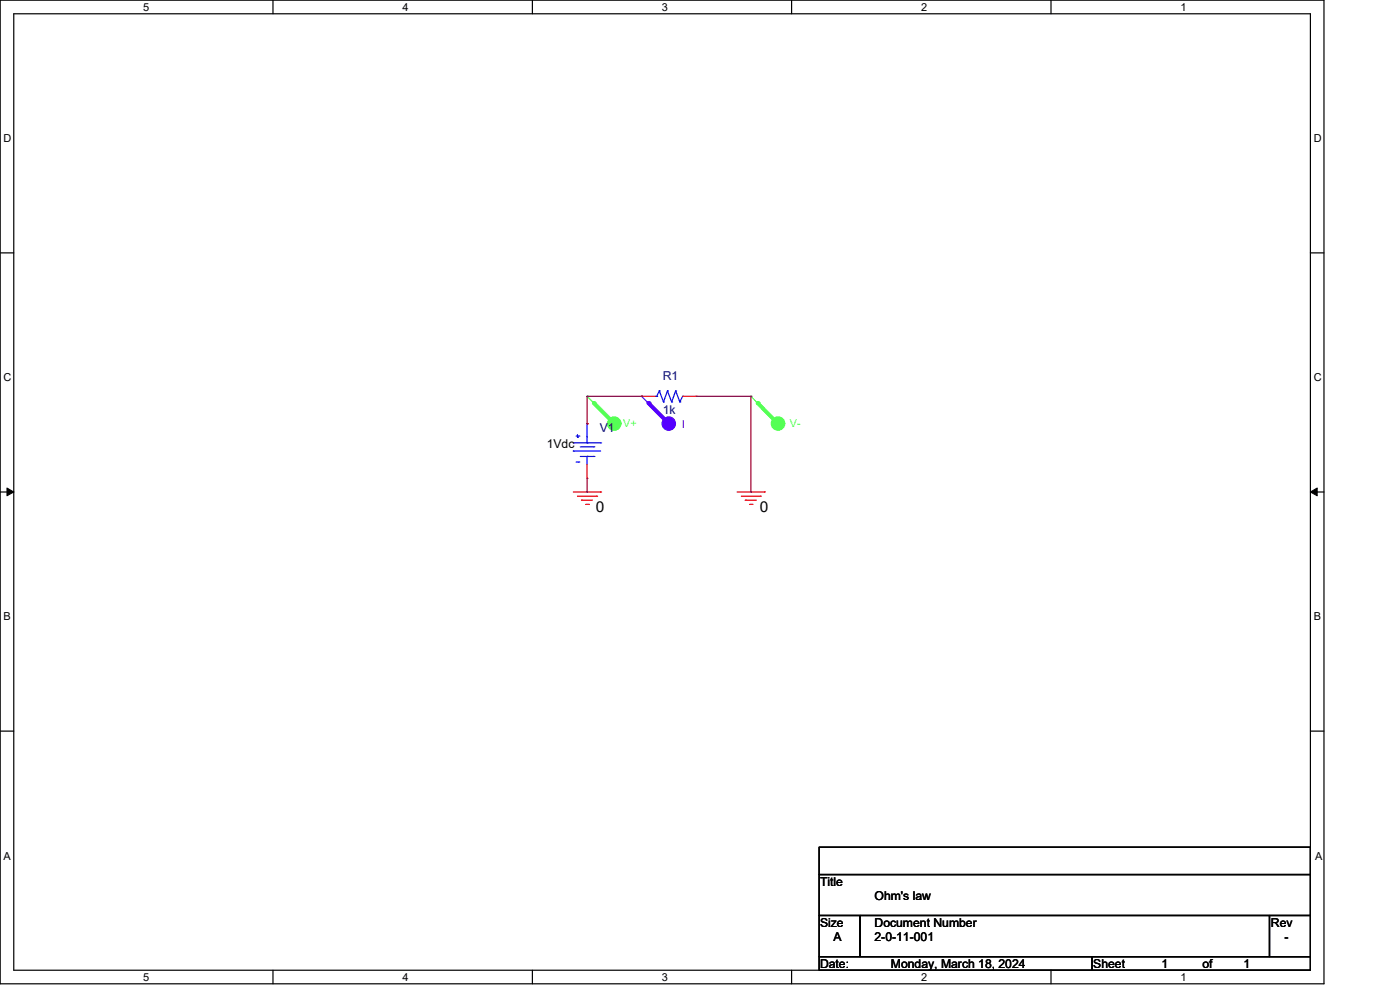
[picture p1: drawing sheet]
<svg xmlns="http://www.w3.org/2000/svg" width="297mm" height="210mm" viewBox="0 0 297 210" stroke-linecap="round" stroke-linejoin="round" font-family="sans-serif">
<g fill="none" stroke="#000" stroke-width=".25">
<path d="M0 0h280.6v208.4h-280.6zM2.9 2.9h274.8v202.6h-274.8zM57.8 0v2.9M112.8 0v2.9M167.8 0v2.9M222.7 0v2.9M0 53.6h2.9M277.7 53.6h2.9M0 104.2h2.9M277.7 104.2h2.9M0 154.9h2.9M277.7 154.9h2.9"/>
<path d="M173.6 179.4h104.1v5.8h-104.1zM173.6 185.2h104.1v8.7h-104.1zM173.6 193.9h8.7v8.7h-8.7zM182.3 193.9h86.7v8.7h-86.7zM269 193.9h8.7v8.7h-8.7zM57.8 205.5v2.9M112.8 205.5v2.9M167.8 205.5v2.9M173.6 202.6h57.8v2.9h-57.8zM222.7 205.5v2.9M231.4 202.6h46.3v2.9h-46.3z"/>
</g>
<path d="M1.5 103.4l1.4 .8-1.4 .8zM277.7 104.2l1.4-.8v1.6z" fill="#000" stroke="#000" stroke-width=".21"/>
<g fill="none" stroke="#f00" stroke-width=".25">
<path d="M121.5 104.2h5.8M122.4 105.1h4M123.2 105.9h.1M123.2 105.9h2.4M124.1 106.8h.6M124.7 106.8h.1M126.4 105.1h.1M127.3 104.2h.1M156.2 104.2h5.8M157.1 105.1h4M157.9 105.9h.1M157.9 105.9h2.4"/>
<path d="M158.8 106.8h.6M159.4 106.8h.1M161.1 105.1h.1M162 104.2h.1"/>
</g>
<circle cx="130.2" cy="89.7" r="1.43" fill="#5f5" stroke="#5f5" stroke-width=".25"/>
<path d="M124.4 83.9h.1M124.4 83.9l5.8 5.8" fill="none" stroke="#5f5" stroke-width=".25"/>
<path d="M125.8 85.4l4.4 4.3" fill="none" stroke="#5f5" stroke-width=".85"/>
<circle cx="125.8" cy="85.4" r=".42" fill="#5f5"/>
<circle cx="164.9" cy="89.7" r="1.43" fill="#5f5" stroke="#5f5" stroke-width=".25"/>
<path d="M159.1 83.9h.1M159.1 83.9l5.8 5.8" fill="none" stroke="#5f5" stroke-width=".25"/>
<path d="M160.6 85.4l4.3 4.3" fill="none" stroke="#5f5" stroke-width=".85"/>
<circle cx="160.6" cy="85.4" r=".42" fill="#5f5"/>
<circle cx="141.7" cy="89.7" r="1.42" fill="#50f" stroke="#50f" stroke-width=".25"/>
<path d="M136 83.9h.1M136 83.9l5.7 5.8" fill="none" stroke="#50f" stroke-width=".25"/>
<path d="M137.4 85.4l4.3 4.3" fill="none" stroke="#50f" stroke-width=".85"/>
<circle cx="137.4" cy="85.4" r=".42" fill="#50f"/>
<g fill="none" stroke="#00f" stroke-width=".25">
<path d="M121.5 95.5h.1M121.5 95.5h5.8M121.5 93.8h5.8M122.1 92.4h.6M122.1 97.9h.6M122.4 92.6h.1M122.4 92.1v.5M122.7 92.4h.1M122.7 97.9h.1M123 94.6h2.8M123 96.7h2.8M124.4 93.8h.1"/>
<path d="M124.4 96.7h.1M124.4 89.7h.1M124.4 89.7v4.1M124.4 96.7v1.7M125.8 94.6h.1M125.8 96.7h.1M127.3 93.8h.1M138.9 83.9h.3M139.2 83.9h.1M139.7 82.8h.1M139.7 82.8l-.5 1.1M139.7 82.8l.9 2.3"/>
<path d="M140.6 85.1h.1M141.5 82.8h.1M141.5 82.8l-.9 2.3M141.5 82.8l.8 2.3M142.3 85.1h.1M143.2 82.8h.1M143.2 82.8l-.9 2.3M143.2 82.8l.9 2.3M144.1 85.1h.1M144.7 83.9h.1M144.7 83.9l-.6 1.2"/>
</g>
<path d="M124.4 89.7h.1M124.4 98.4v2.9M136 83.9h.1M136 83.9h2.9M144.7 83.9h2.8M147.5 83.9h.1M124.4 101.3h.1" fill="none" stroke="#f00" stroke-width=".25"/>
<path d="M124.4 83.9h.1M124.4 83.9v5.8M124.4 83.9h11.6M136 83.9h.1M147.5 83.9h11.6M159.1 83.9h.1M159.1 83.9v20.3M124.4 104.2h.1M124.4 101.3v2.9M159.1 104.2h.1" fill="none" stroke="#800040" stroke-width=".25"/>
<g font-size="3.2">
<text x="126.3" y="108.5">0</text>
<text x="161" y="108.5">0</text>
</g>
<g font-size="2.6" fill="#000080">
<text x="140.5" y="80.5">R1</text>
<text x="140.5" y="87.8">1k</text>
<text x="127.1" y="91.5">V1</text>
</g>
<g font-size="2.6">
<text x="115.9" y="95">1Vdc</text>
<text x="173.8" y="187.7">Title</text>
<text x="185.3" y="190.6">Ohm's law</text>
<text x="173.8" y="196.3">Size</text>
<text x="185.3" y="196.3">Document Number</text>
<text x="269.3" y="196.3">Rev</text>
<text x="176.7" y="199.3">A</text>
<text x="185.3" y="199.3">2-0-11-001</text>
<text x="272.2" y="199.3">-</text>
<text x="173.8" y="205.1">Date:</text>
<text x="188.8" y="205.1">Monday, March 18, 2024</text>
<text x="231.7" y="205.1">Sheet</text>
<text x="246.2" y="205.1">1</text>
<text x="254.8" y="205.1">of</text>
<text x="263.5" y="205.1">1</text>
</g>
<g font-size="2.3">
<text x="30.4" y="2.2">5</text>
<text x="85.3" y="2.2">4</text>
<text x="140.3" y="2.2">3</text>
<text x="195.2" y="2.2">2</text>
<text x="250.2" y="2.2">1</text>
<text x=".8" y="30.1">D</text>
<text x="278.4" y="30.1">D</text>
<text x=".8" y="80.8">C</text>
<text x="278.4" y="80.8">C</text>
<text x=".8" y="131.4">B</text>
<text x="278.4" y="131.4">B</text>
<text x=".8" y="182.2">A</text>
<text x="278.7" y="182.2">A</text>
<text x="30.4" y="207.7">5</text>
<text x="85.3" y="207.7">4</text>
<text x="140.3" y="207.7">3</text>
<text x="195.2" y="207.7">2</text>
<text x="250.2" y="207.7">1</text>
</g>
<g font-size="2.3" fill="#5f5">
<text x="132.1" y="90.5">V+</text>
<text x="167.4" y="90.5">V-</text>
</g>
<text font-size="2.3" fill="#50f" x="144.5" y="90.7">I</text>
</svg>
